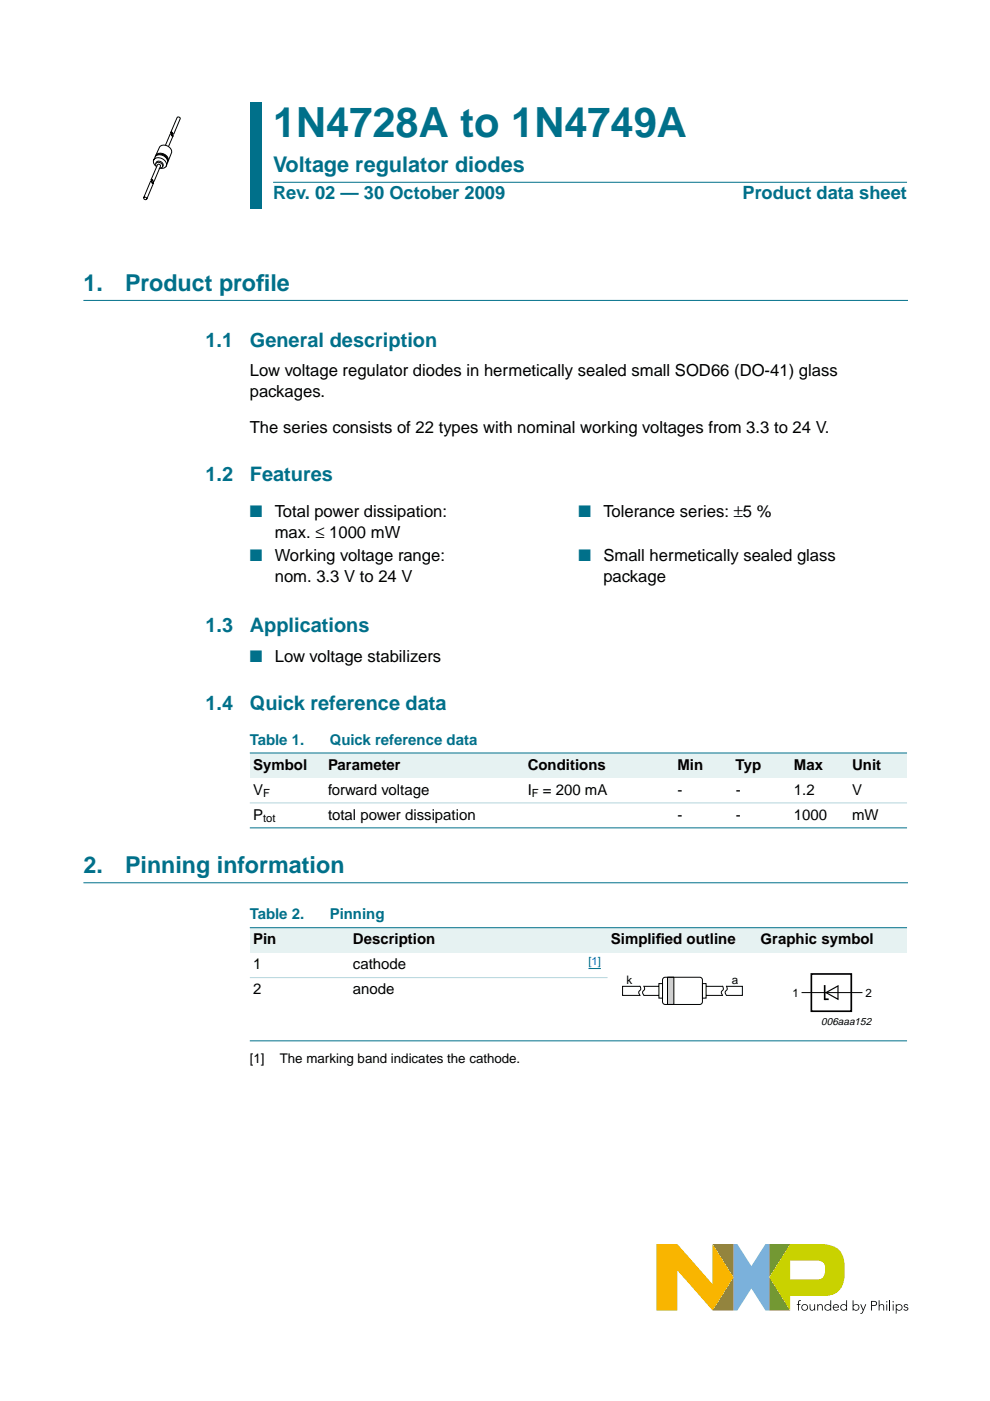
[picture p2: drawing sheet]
<svg xmlns="http://www.w3.org/2000/svg" width="210mm" height="297mm" viewBox="0 0 210 297" stroke-linecap="round" stroke-linejoin="round" font-family="sans-serif">
<path d="M155.5 263.8h.8l3 4.6 3-4.6h.8v14.1h-.8l-3-4.7-3 4.7h-.8z" fill="#7bb1db"/>
<path d="M151.1 263.8h4.4v14.1h-4.4l4.4-7.1z" fill="#958437"/>
<path d="M163.1 263.8h4.4l-4.4 7 4.4 7.1-4.4-.1z" fill="#739833"/>
<path d="M167.5 267.3h5.6a1.45 1.45 0 0 1 1.8 1.5 1.93 1.93 0 0 1-1.4 2.4h-6zM167.5 263.8l-4.4 7 4.4 7.1v-3.2h7.5a4 4 0 0 0 4.1-4.5 8.8 8.8 0 0 0-.7-4.5 4.8 4.8 0 0 0-4.6-1.9z" fill="#c9d200"/>
<path d="M139.2 263.8h4.4l7.5 8.5v-8.5l4.4 7-4.4 7.1-7.5-8.6v8.6h-4.4z" fill="#f9b500"/>
<g fill="#000">
<path d="M169.3 275.8l.5-.1-.4 .3v.5h.3v.2h-.3v1.2h-.2v-1.2h-.3v-.2h.3zM171.7 276.5h.1l.1 1 .3 .2 .4-.2v-1h.2v1.4h-.1l-.1-.3a.53 .53 0 0 1-.6 .3 .53 .53 0 0 1-.3-.6zM173.3 276.5h.1l.1 .3a.53 .53 0 0 1 .6-.3 .53 .53 0 0 1 .3 .6v.8h-.1l-.1-1-.3-.2h-.2l-.2 .5v.7h-.2zM182.4 276.5h.2l.4 1.1 .5-1.1h.2l-.7 1.8-.4 .2h-.2v-.1l.3-.1 .2-.4zM186.3 275.7h.2v1.1a.53 .53 0 0 1 .6-.3 .53 .53 0 0 1 .4 .6v.8h-.2v-1l-.4-.2h-.2l-.2 .5v.7h-.2zM191.7 276.7l.4-.2 .3 .1 .2 .1-.2 .1-.3-.1-.3 .2 .7 .3 .1 .3a.57 .57 0 0 1-.5 .4 .57 .57 0 0 1-.5-.3l.1-.1 .4 .2 .3-.2-.7-.4z"/>
<path d="M170.1 277.2a.55 .55 0 0 0 1.1 0 .55 .55 0 0 0-1.1 0zM169.9 277.2a.71 .71 0 0 1 1.4 0 .71 .71 0 0 1-1.4 0z"/>
<path d="M175 277.2a.55 .55 0 0 0 1.1 0 .55 .55 0 0 0-1.1 0zM175 276.7l.5-.2 .6 .3v-1.1h.1v2.2h-.1v-.3a.71 .71 0 0 1-1.1 .1 .71 .71 0 0 1 0-1z"/>
<path d="M176.9 276.7l-.2 .4h1l-.2-.4zM176.8 276.7a.65 .65 0 0 1 .7-.2 .65 .65 0 0 1 .4 .7h-1.2l.2 .4 .5 .1 .3-.2 .1 .1a.71 .71 0 0 1-1 .1 .71 .71 0 0 1 0-1z"/>
<path d="M178.3 277.2a.55 .55 0 0 0 1.1 0 .55 .55 0 0 0-1.1 0zM178.4 276.7l.5-.2 .5 .3v-1.1h.2v2.2h-.2v-.3a.71 .71 0 0 1-1 .1 .71 .71 0 0 1 0-1z"/>
<path d="M180.9 277.2a.55 .55 0 0 0 1.1 0 .55 .55 0 0 0-1.1 0zM180.8 275.7h.2v1.1a.7 .7 0 0 1 1-.1 .7 .7 0 0 1 0 1 .7 .7 0 0 1-1-.1v.3h-.2z"/>
<path d="M184.9 276v.7l.8-.1v-.5zM184.7 275.8a1.17 1.17 0 0 1 1.2 .3 .54 .54 0 0 1 0 .6 .54 .54 0 0 1-.6 .2h-.4v1h-.2z"/>
<path d="M187.9 276.5h.2v1.4h-.2zM187.9 276a.15 .15 0 0 1 .3 0 .15 .15 0 0 1-.3 0z"/>
<path d="M189.3 276.5h.2v1.4h-.2zM189.2 276a.15 .15 0 0 1 .3 0 .15 .15 0 0 1-.3 0z"/>
<path d="M190.1 277.2a.55 .55 0 0 0 1.1 0 .55 .55 0 0 0-1.1 0zM189.9 276.5h.2v.3a.7 .7 0 0 1 1-.1 .7 .7 0 0 1 0 1 .7 .7 0 0 1-1-.1v.9h-.2z"/>
</g>
<path d="M188.7 275.7v2.2" fill="none" stroke="#000" stroke-width=".21"/>
<path d="M17.7 63.7h174.7M17.7 187.2h174.7" fill="none" stroke="#00708a" stroke-width=".21"/>
<g fill="#00708a">
<path d="M53 21.7h2.4v10.2h-2.4z" fill-rule="evenodd"/>
<path d="M53 31.9h2.4v6.7h-2.4z" fill-rule="evenodd"/>
<path d="M53 38.6h2.4v5.7h-2.4z" fill-rule="evenodd"/>
</g>
<path d="M57.9 38.6h134.4z" fill="#00708a" stroke="#00708a" stroke-width=".21"/>
<path d="M33.3 32.7a1.52 1.52 0 0 1 1.8 .1 1.52 1.52 0 0 1 .4 1.7 1.58 1.58 0 0 0-.9-1.5 1.58 1.58 0 0 0-1.7 .2z" fill="#000"/>
<path d="M32.5 34l1.3-2.8a1.5 1.5 0 0 1 1.7-.2 1.5 1.5 0 0 1 .8 1.5l-1.1 2.8M32.8 33.7a1.66 1.66 0 0 1 2.4 1.5 1.58 1.58 0 0 1-1.7 .3 1.58 1.58 0 0 1-.9-1.6zM32.9 33.3a1.55 1.55 0 0 1 1.7-.3 1.55 1.55 0 0 1 .9 1.6M33 34.7a.8 .8 0 0 1 1-.5 .8 .8 0 0 1 .6 .9M33.1 32.9a1.55 1.55 0 0 1 1.7-.2 1.55 1.55 0 0 1 .9 1.4M33.2 34.5a.79 .79 0 0 1 1 .1 .79 .79 0 0 1 .1 .9 .79 .79 0 0 1-.9 0 .79 .79 0 0 1-.2-1zM34.6 35l-.1 .4" fill="none" stroke="#000" stroke-width=".21"/>
<path d="M33.3 35.1l.6 .4-.1 .3-.7-.3z" fill="#fff"/>
<path d="M32 38.1l1.4-3.2a.41 .41 0 0 1 .6 .2l-1.3 3.3M32.2 38.7l.3 .1-.2 .1-.2-.5-.2 .1-1.4 3.4M32.4 38.2h-.4l.2-.2 .3 .5 .2-.2M32.6 38.8l-1.5 3.4M36.2 28.1l1.4-3.2 .4-.1 .2 .4-1.3 3.1-.2 .1-.3-.4-.2 .1 .4 .1M36.4 28.7h.3l-.2 .2-.2-.4-.2-.1-1 2.4M36.7 28.8l-1 2.3M30.5 41.9l.4-.1 .2 .4-.4 .1z" fill="none" stroke="#000" stroke-width=".21"/>
<g fill="#e6f2f2">
<path d="M53 159.6h15.8v5.3h-15.8z" fill-rule="evenodd"/>
<path d="M68.8 159.6h42.4v5.3h-42.4z" fill-rule="evenodd"/>
<path d="M111.2 159.6h26.4v5.3h-26.4z" fill-rule="evenodd"/>
<path d="M137.6 159.6h5.3v5.3h-5.3z" fill-rule="evenodd"/>
<path d="M142.9 159.6h12.4v5.3h-12.4z" fill-rule="evenodd"/>
<path d="M155.3 159.6h12.3v5.3h-12.3z" fill-rule="evenodd"/>
<path d="M167.6 159.6h12.4v5.3h-12.4z" fill-rule="evenodd"/>
<path d="M180 159.6h12.3v5.3h-12.3z" fill-rule="evenodd"/>
</g>
<g fill="#00708a" stroke="#00708a" stroke-width=".21">
<path d="M53 159.6h139.3z"/>
<path d="M53 175.5h139.3z"/>
</g>
<path d="M53 170.2h139.3z" fill="#b3d4db" stroke="#b3d4db" stroke-width=".21"/>
<g fill="#e6f2f2">
<path d="M53 196.7h21.1v5.3h-21.1z" fill-rule="evenodd"/>
<path d="M74.1 196.7h44.1v5.3h-44.1z" fill-rule="evenodd"/>
<path d="M118.2 196.7h10.6v5.3h-10.6z" fill-rule="evenodd"/>
<path d="M128.8 196.7h31.8v5.3h-31.8z" fill-rule="evenodd"/>
<path d="M160.6 196.7h31.7v5.3h-31.7z" fill-rule="evenodd"/>
</g>
<path d="M124.8 205.4h2.6" fill="none" stroke="#00f" stroke-width=".21"/>
<g fill="#00708a" stroke="#00708a" stroke-width=".21">
<path d="M53 196.7h139.3z"/>
<path d="M53 220.7h139.3z"/>
</g>
<path d="M53 207.3h75.8z" fill="#b3d4db" stroke="#b3d4db" stroke-width=".21"/>
<path d="M141.5 207.2h1.4v5.8h-1.4z" fill="#ccc" stroke="#000" stroke-width=".21"/>
<path d="M135.7 209.1v.1a.63 .63 0 0 1-.2 1v.5l.2 .4-3.7-.1v-1.9h3.7M136.5 209.1v.1a.63 .63 0 0 1-.2 1v.5l.2 .4M136.5 211h3.2M136.5 209.1h3.2M139.7 208.5h.8v3.1h-.8zM140.6 207.4l.4-.2h7.4a.58 .58 0 0 1 .5 .6v4.6a.58 .58 0 0 1-.5 .6h-7.4a.58 .58 0 0 1-.5-.6v-4.6zM148.9 208.5h.8v3.1h-.8zM149.7 209.1h3.5M149.7 211h3.5M153.2 209.1v.1a.63 .63 0 0 1-.2 1v.5l.2 .4M154 209.1l.1 .1a.63 .63 0 0 1-.3 1v.5l.2 .4 3.4-.1v-1.9h-3.4M170.1 210.4h12.7" fill="none" stroke="#000" stroke-width=".21"/>
<path d="M175.1 210.4l2.6-1.4v2.9z" fill="none" stroke="#000" stroke-width=".25"/>
<path d="M172 206.5h8.5v7.9h-8.5zM174.9 209v2.9h.8" fill="none" stroke="#000" stroke-width=".35"/>
<text font-size="8.8" fill="#00708a" x="57.9" y="29">1N4728A to 1N4749A</text>
<g font-size="4.9" fill="#00708a">
<text x="17.7" y="61.7">1.</text>
<text x="26.5" y="61.7">Product prof</text>
<text x="54.3" y="61.7">ile</text>
<text x="17.7" y="185.2">2.</text>
<text x="26.5" y="185.2">Pinning information</text>
</g>
<text font-size="4.6" fill="#00708a" x="57.9" y="36.4">Voltage regulator diodes</text>
<g font-size="4.2" fill="#00708a">
<text x="43.6" y="73.6">1.1</text>
<text x="53" y="73.6">General description</text>
<text x="43.6" y="102">1.2</text>
<text x="53" y="102">Features</text>
<text x="43.6" y="134.1">1.3</text>
<text x="53" y="134.1">Applications</text>
<text x="43.6" y="150.5">1.4</text>
<text x="53" y="150.5">Quick reference data</text>
</g>
<g font-size="3.9" fill="#00708a">
<text x="57.9" y="42.3">Rev. 02 — 30 October 2009</text>
<text x="157.5" y="42.3">Product data sheet</text>
</g>
<g font-size="3.5">
<text x="53" y="79.8">Low voltage regulator diodes in hermetically sealed small SOD66 (DO-41) glass</text>
<text x="53" y="84.2">packages.</text>
<text x="53" y="91.8">The series consists of 22 types with nominal working voltages from 3.3 to 24 V.</text>
<text x="58.3" y="109.6">Total power dissipation:</text>
<text x="127.9" y="109.6">Tolerance series: ±5 %</text>
<text x="58.3" y="114">max. ≤ 1000 mW</text>
<text x="58.3" y="119">Working voltage range:</text>
<text x="127.9" y="119">Small hermetically sealed glass</text>
<text x="58.3" y="123.4">nom. 3.3 V to 24 V</text>
<text x="127.9" y="123.4">package</text>
<text x="58.3" y="140.3">Low voltage stabilizers</text>
</g>
<g font-size="3.5" fill="#00708a">
<text x="53" y="109.6">■</text>
<text x="122.6" y="109.6">■</text>
<text x="53" y="119">■</text>
<text x="122.6" y="119">■</text>
<text x="53" y="140.3">■</text>
</g>
<g font-size="3.2" fill="#00708a">
<text x="53" y="157.9">Table 1.</text>
<text x="69.9" y="157.9">Quick reference data</text>
<text x="53" y="194.9">Table 2.</text>
<text x="69.9" y="194.9">Pinning</text>
</g>
<g font-size="3.2">
<text x="53.7" y="163.2">Symbol</text>
<text x="69.5" y="163.2">Parameter</text>
<text x="111.9" y="163.2">Conditions</text>
<text x="143.6" y="163.2">Min</text>
<text x="156" y="163.2">Typ</text>
<text x="168.3" y="163.2">Max</text>
<text x="180.7" y="163.2">Unit</text>
<text x="53.7" y="173.8">P</text>
<text x="53.7" y="168.5">V</text>
<text x="69.5" y="168.5">forward voltage</text>
<text x="69.5" y="173.8">total power dissipation</text>
<text x="111.9" y="168.5">I</text>
<text x="115.1" y="168.5">= 200 mA</text>
<text x="143.6" y="168.5">-</text>
<text x="143.6" y="173.8">-</text>
<text x="156" y="168.5">-</text>
<text x="156" y="173.8">-</text>
<text x="168.3" y="168.5">1.2</text>
<text x="168.3" y="173.8">1000</text>
<text x="180.7" y="168.5">V</text>
<text x="180.7" y="173.8">mW</text>
<text x="53.7" y="200.2">Pin</text>
<text x="74.8" y="200.2">Description</text>
<text x="129.5" y="200.2">Simplif</text>
<text x="139" y="200.2">ied outline</text>
<text x="161.3" y="200.2">Graphic symbol</text>
<text x="53.7" y="205.5">1</text>
<text x="74.8" y="205.5">cathode</text>
<text x="53.7" y="210.8">2</text>
<text x="74.8" y="210.8">anode</text>
</g>
<g font-size="2.8">
<text x="53" y="225.4">[1]</text>
<text x="59.3" y="225.4">The marking band indicates the cathode.</text>
</g>
<g font-size="2.5">
<text x="132.9" y="208.5">k</text>
<text x="155.2" y="208.5">a</text>
<text x="168.1" y="211.4">1</text>
<text x="183.5" y="211.3">2</text>
</g>
<g font-size="2.4">
<text x="55.8" y="169">F</text>
<text x="112.8" y="169">F</text>
<text x="55.8" y="174.3">tot</text>
</g>
<text font-size="2.4" fill="#00f" x="124.8" y="204.6">[1]</text>
<text font-size="2.2" x="174.1" y="217.2">006aaa152</text>
</svg>
